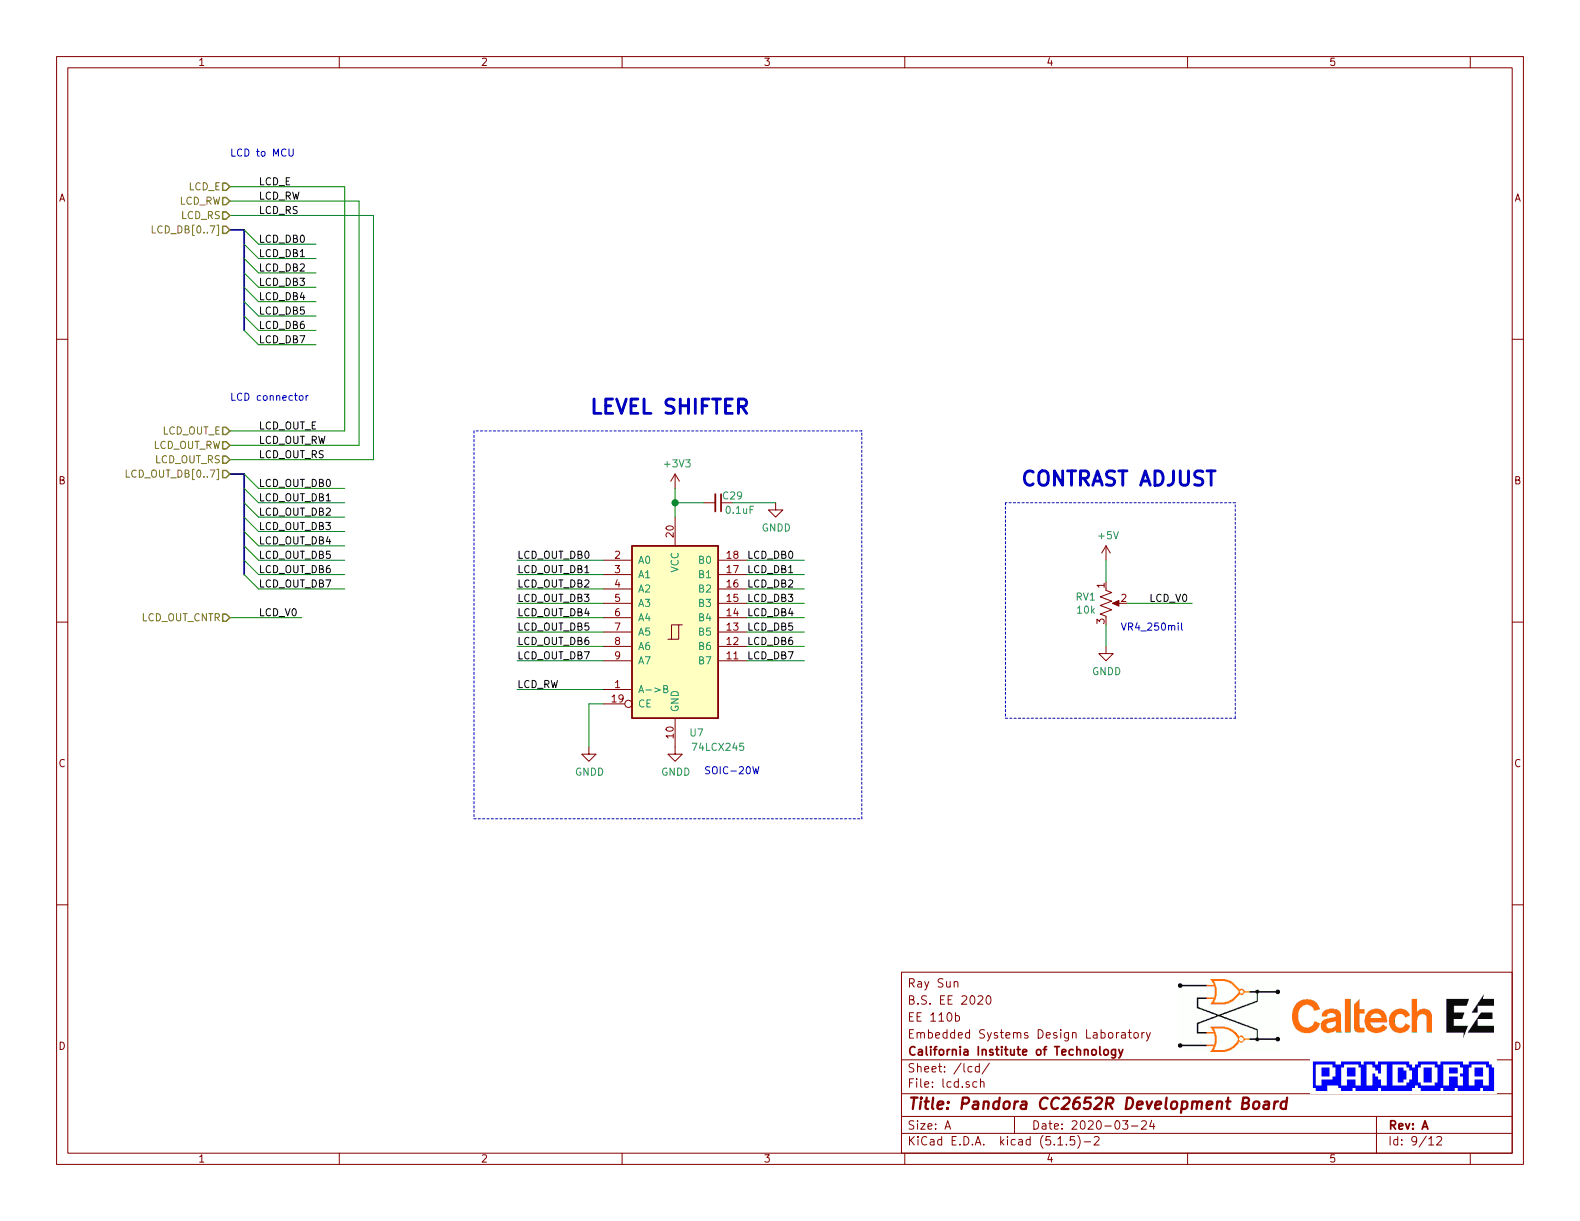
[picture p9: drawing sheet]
EESchema Schematic File Version 4
EELAYER 30 0
EELAYER END
$Descr A 11000 8500
encoding utf-8
Sheet 9 12
Title "Pandora CC2652R Development Board"
Date "2020-03-24"
Rev "A"
Comp "California Institute of Technology"
Comment1 "Embedded Systems Design Laboratory"
Comment2 "EE 110b"
Comment3 "B.S. EE 2020"
Comment4 "Ray Sun"
$EndDescr
Entry Wire Line
	1700 3300 1800 3400
Entry Wire Line
	1700 3400 1800 3500
Entry Wire Line
	1700 3500 1800 3600
Entry Wire Line
	1700 3600 1800 3700
Entry Wire Line
	1700 3700 1800 3800
Entry Wire Line
	1700 3800 1800 3900
Entry Wire Line
	1700 3900 1800 4000
Entry Wire Line
	1700 4000 1800 4100
Text Label 1800 3100 0    50   ~ 0
LCD_OUT_RW
Text Label 1800 3000 0    50   ~ 0
LCD_OUT_E
Text Label 1800 3200 0    50   ~ 0
LCD_OUT_RS
Text Label 1800 3600 0    50   ~ 0
LCD_OUT_DB2
Text Label 1800 3700 0    50   ~ 0
LCD_OUT_DB3
Text Label 1800 3800 0    50   ~ 0
LCD_OUT_DB4
Text Label 1800 3900 0    50   ~ 0
LCD_OUT_DB5
Text Label 1800 4000 0    50   ~ 0
LCD_OUT_DB6
Text Label 1800 4100 0    50   ~ 0
LCD_OUT_DB7
Text Label 1800 3400 0    50   ~ 0
LCD_OUT_DB0
Wire Wire Line
	2400 3600 1800 3600
Wire Wire Line
	2400 3700 1800 3700
Wire Wire Line
	2400 3800 1800 3800
Wire Wire Line
	2400 3900 1800 3900
Wire Wire Line
	2400 4000 1800 4000
Wire Wire Line
	2400 4100 1800 4100
Wire Wire Line
	2400 3400 1800 3400
$Comp
L Device:C_Small C?
U 1 1
P 5000 3500
AR Path="/5E2B9A47/5E641A3F" Ref="C?"  Part="1" 
AR Path="/5E2BACD0/5E641A3F" Ref="C29"  Part="1" 
F 0 "C29" V 4950 3600 50  0000 C CNN
F 1 "0.1uF" V 5050 3650 50  0000 C CNN
F 2 "Capacitor_SMD:C_0603_1608Metric_Pad1.05x0.95mm_HandSolder" H 5000 3500 50  0001 C CNN
F 3 "~" H 5000 3500 50  0001 C CNN
F 4 "0603" H 5000 3500 50  0001 C CNN "Package"
F 5 "In House" H 5000 3500 50  0001 C CNN "Supplier"
F 6 "N/A" H 5000 3500 50  0001 C CNN "SupplierPartNo"
	1    5000 3500
	0    1    1    0   
$EndComp
$Comp
L 74xx:74LS245 U7
U 1 1
P 4700 4400
F 0 "U7" H 4850 3700 50  0000 C CNN
F 1 "74LCX245" H 5000 3600 50  0000 C CNN
F 2 "Package_SO:SOIC-20W_7.5x12.8mm_P1.27mm" H 4700 4400 50  0001 C CNN
F 3 "https://www.mouser.com/datasheet/2/149/74LCX245-21038.pdf" H 4700 4400 50  0001 C CNN
F 4 "SOIC-20W" H 4700 4400 50  0001 C CNN "Package"
F 5 "LCD level shifter" H 4700 4400 50  0001 C CNN "Comment"
F 6 "74LCX245WM" H 4700 4400 50  0001 C CNN "PartNo"
F 7 "In House" H 4700 4400 50  0001 C CNN "Supplier"
F 8 "74LCX245WM" H 4700 4400 50  0001 C CNN "SupplierPartNo"
	1    4700 4400
	1    0    0    -1  
$EndComp
Wire Wire Line
	4700 3400 4700 3500
Wire Wire Line
	4900 3500 4700 3500
Connection ~ 4700 3500
Wire Wire Line
	4700 3500 4700 3600
Wire Wire Line
	5400 3500 5100 3500
Text Label 5200 4000 0    50   ~ 0
LCD_DB1
Text Label 5200 4100 0    50   ~ 0
LCD_DB2
Text Label 5200 4200 0    50   ~ 0
LCD_DB3
Text Label 5200 4300 0    50   ~ 0
LCD_DB4
Text Label 5200 4400 0    50   ~ 0
LCD_DB5
Text Label 5200 4500 0    50   ~ 0
LCD_DB6
Text Label 5200 4600 0    50   ~ 0
LCD_DB7
Wire Wire Line
	5600 4000 5200 4000
Wire Wire Line
	5600 4100 5200 4100
Wire Wire Line
	5600 4200 5200 4200
Wire Wire Line
	5600 4300 5200 4300
Wire Wire Line
	5600 4400 5200 4400
Wire Wire Line
	5600 4500 5200 4500
Wire Wire Line
	5600 4600 5200 4600
Text Label 3600 4000 0    50   ~ 0
LCD_OUT_DB1
Text Label 3600 4100 0    50   ~ 0
LCD_OUT_DB2
Text Label 3600 4200 0    50   ~ 0
LCD_OUT_DB3
Text Label 3600 4300 0    50   ~ 0
LCD_OUT_DB4
Text Label 3600 4400 0    50   ~ 0
LCD_OUT_DB5
Text Label 3600 4500 0    50   ~ 0
LCD_OUT_DB6
Text Label 3600 4600 0    50   ~ 0
LCD_OUT_DB7
Wire Wire Line
	4200 4000 3600 4000
Wire Wire Line
	4200 4100 3600 4100
Wire Wire Line
	4200 4200 3600 4200
Wire Wire Line
	4200 4300 3600 4300
Wire Wire Line
	4200 4400 3600 4400
Wire Wire Line
	4200 4500 3600 4500
Wire Wire Line
	4200 4600 3600 4600
Text Label 3600 4800 0    50   ~ 0
LCD_RW
Wire Wire Line
	3600 4800 4200 4800
Text Notes 1600 1100 0    50   ~ 0
LCD to MCU
Text Notes 1600 2800 0    50   ~ 0
LCD connector
Wire Wire Line
	4100 5200 4100 4900
Wire Wire Line
	4100 4900 4200 4900
Text Label 1800 4300 0    50   ~ 0
LCD_V0
Text Label 8000 4200 0    50   ~ 0
LCD_V0
Text Notes 4100 2900 0    100  ~ 20
LEVEL SHIFTER
$Comp
L Device:R_POT_US RV1
U 1 1
P 7700 4200
F 0 "RV1" H 7632 4246 50  0000 R CNN
F 1 "10k" H 7632 4155 50  0000 R CNN
F 2 "pandora:Pot_VR4_Small" H 7700 4200 50  0001 C CNN
F 3 "https://www.bourns.com/docs/Product-Datasheets/TC33.pdf" H 7700 4200 50  0001 C CNN
F 4 "Bourns_TC33" H 7700 4200 50  0001 C CNN "Package"
F 5 "TC33X-2-103E" H 7700 4200 50  0001 C CNN "PartNo"
F 6 "LCD contrast potentiometer" H 7700 4200 50  0001 C CNN "Comment"
F 7 "Digi-Key" H 7700 4200 50  0001 C CNN "Supplier"
F 8 "TC33X-103ECT-ND" H 7700 4200 50  0001 C CNN "SupplierPartNo"
	1    7700 4200
	1    0    0    -1  
$EndComp
Text Notes 4900 5400 0    50   ~ 0
SOIC-20W
Text Notes 7100 3400 0    100  ~ 20
CONTRAST ADJUST
$Comp
L power:+5V #PWR066
U 1 1
P 7700 3900
F 0 "#PWR066" H 7700 3750 50  0001 C CNN
F 1 "+5V" H 7715 4073 50  0000 C CNN
F 2 "" H 7700 3900 50  0001 C CNN
F 3 "" H 7700 3900 50  0001 C CNN
	1    7700 3900
	1    0    0    -1  
$EndComp
Wire Wire Line
	7700 4050 7700 3900
Wire Bus Line
	1600 3300 1700 3300
Wire Wire Line
	1600 4300 2100 4300
Text HLabel 1600 4300 0    50   Input ~ 0
LCD_OUT_CNTR
Text HLabel 1600 3300 0    50   Input ~ 0
LCD_OUT_DB[0..7]
Wire Wire Line
	7850 4200 8300 4200
Wire Wire Line
	2400 3500 1800 3500
Text Label 1800 3500 0    50   ~ 0
LCD_OUT_DB1
Text Label 3600 3900 0    50   ~ 0
LCD_OUT_DB0
Wire Wire Line
	4200 3900 3600 3900
Text Label 5200 3900 0    50   ~ 0
LCD_DB0
Wire Wire Line
	5600 3900 5200 3900
$Comp
L power:+3V3 #PWR064
U 1 1
P 4700 3400
F 0 "#PWR064" H 4700 3250 50  0001 C CNN
F 1 "+3V3" H 4715 3573 50  0000 C CNN
F 2 "" H 4700 3400 50  0001 C CNN
F 3 "" H 4700 3400 50  0001 C CNN
	1    4700 3400
	1    0    0    -1  
$EndComp
Wire Wire Line
	7700 4500 7700 4350
$Comp
L pandora:GNDD #PWR068
U 1 1
P 4100 5200
F 0 "#PWR068" H 4100 4950 50  0001 C CNN
F 1 "GNDD" H 4105 5027 50  0000 C CNN
F 2 "" H 4100 5200 50  0001 C CNN
F 3 "" H 4100 5200 50  0001 C CNN
	1    4100 5200
	1    0    0    -1  
$EndComp
$Comp
L pandora:GNDD #PWR069
U 1 1
P 4700 5200
F 0 "#PWR069" H 4700 4950 50  0001 C CNN
F 1 "GNDD" H 4705 5027 50  0000 C CNN
F 2 "" H 4700 5200 50  0001 C CNN
F 3 "" H 4700 5200 50  0001 C CNN
	1    4700 5200
	1    0    0    -1  
$EndComp
$Comp
L pandora:GNDD #PWR067
U 1 1
P 7700 4500
F 0 "#PWR067" H 7700 4250 50  0001 C CNN
F 1 "GNDD" H 7705 4327 50  0000 C CNN
F 2 "" H 7700 4500 50  0001 C CNN
F 3 "" H 7700 4500 50  0001 C CNN
	1    7700 4500
	1    0    0    -1  
$EndComp
$Comp
L pandora:GNDD #PWR065
U 1 1
P 5400 3500
F 0 "#PWR065" H 5400 3250 50  0001 C CNN
F 1 "GNDD" H 5405 3327 50  0000 C CNN
F 2 "" H 5400 3500 50  0001 C CNN
F 3 "" H 5400 3500 50  0001 C CNN
	1    5400 3500
	1    0    0    -1  
$EndComp
Wire Notes Line
	3300 3000 3300 5700
Wire Notes Line
	3300 5700 6000 5700
Wire Notes Line
	6000 5700 6000 3000
Wire Notes Line
	6000 3000 3300 3000
Wire Notes Line
	7000 3500 7000 5000
Wire Notes Line
	7000 5000 8600 5000
Wire Notes Line
	8600 5000 8600 3500
Wire Notes Line
	8600 3500 7000 3500
Text Notes 7800 4400 0    50   ~ 0
VR4_250mil
Entry Wire Line
	1700 1600 1800 1700
Entry Wire Line
	1700 1700 1800 1800
Entry Wire Line
	1700 1800 1800 1900
Entry Wire Line
	1700 1900 1800 2000
Entry Wire Line
	1700 2000 1800 2100
Entry Wire Line
	1700 2100 1800 2200
Entry Wire Line
	1700 2200 1800 2300
Entry Wire Line
	1700 2300 1800 2400
Text Label 1800 1800 0    50   ~ 0
LCD_DB1
Text Label 1800 1900 0    50   ~ 0
LCD_DB2
Text Label 1800 2000 0    50   ~ 0
LCD_DB3
Text Label 1800 2100 0    50   ~ 0
LCD_DB4
Text Label 1800 2200 0    50   ~ 0
LCD_DB5
Text Label 1800 2300 0    50   ~ 0
LCD_DB6
Text Label 1800 2400 0    50   ~ 0
LCD_DB7
Text Label 1800 1700 0    50   ~ 0
LCD_DB0
Wire Wire Line
	2200 1800 1800 1800
Wire Wire Line
	2200 1900 1800 1900
Wire Wire Line
	2200 2000 1800 2000
Wire Wire Line
	2200 2100 1800 2100
Wire Wire Line
	2200 2200 1800 2200
Wire Wire Line
	2200 2300 1800 2300
Wire Wire Line
	2200 2400 1800 2400
Wire Wire Line
	2200 1700 1800 1700
Text Label 1800 1500 0    50   ~ 0
LCD_RS
Text HLabel 1600 1600 0    50   Input ~ 0
LCD_DB[0..7]
Wire Bus Line
	1700 1600 1600 1600
Text Label 1800 1300 0    50   ~ 0
LCD_E
Text Label 1800 1400 0    50   ~ 0
LCD_RW
Text HLabel 1600 1300 0    50   Input ~ 0
LCD_E
Text HLabel 1600 1400 0    50   Input ~ 0
LCD_RW
Text HLabel 1600 1500 0    50   Input ~ 0
LCD_RS
Text HLabel 1600 3000 0    50   Input ~ 0
LCD_OUT_E
Text HLabel 1600 3100 0    50   Input ~ 0
LCD_OUT_RW
Text HLabel 1600 3200 0    50   Input ~ 0
LCD_OUT_RS
Wire Wire Line
	1600 3000 2400 3000
Wire Wire Line
	1600 3100 2500 3100
Wire Wire Line
	1600 3200 2600 3200
Wire Wire Line
	2400 3000 2400 1300
Wire Wire Line
	1600 1300 2400 1300
Wire Wire Line
	2500 1400 2500 3100
Wire Wire Line
	1600 1400 2500 1400
Wire Wire Line
	2600 3200 2600 1500
Wire Wire Line
	1600 1500 2600 1500
Wire Bus Line
	1700 3300 1700 4000
Wire Bus Line
	1700 1600 1700 2300
$EndSCHEMATC
